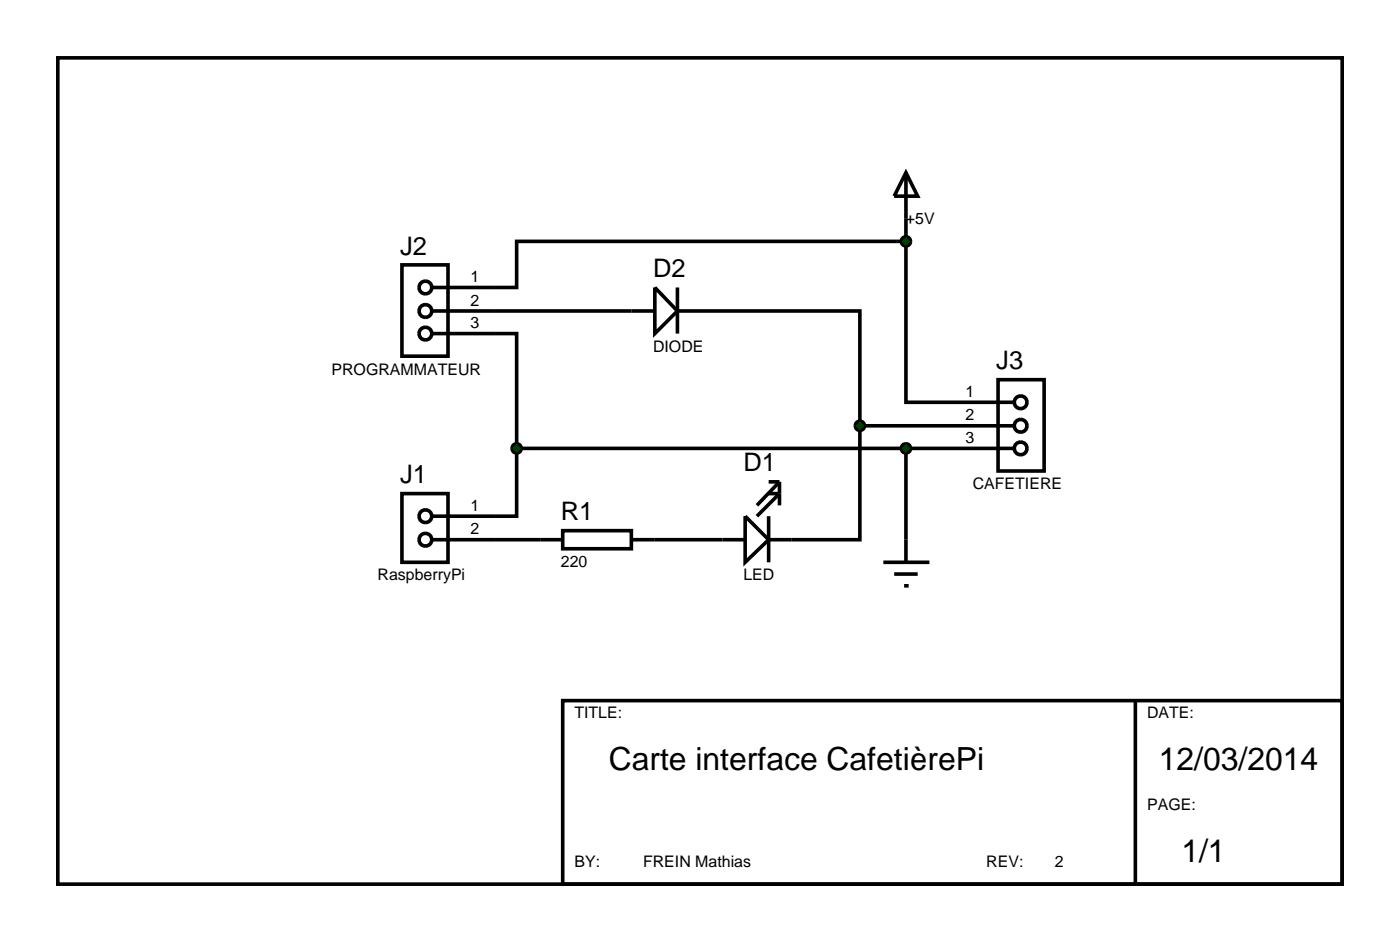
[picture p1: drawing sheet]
<svg xmlns="http://www.w3.org/2000/svg" width="155mm" height="104mm" viewBox="0 0 155 104" stroke-linecap="round" stroke-linejoin="round" font-family="sans-serif">
<g fill="none" stroke="#000" stroke-width=".4">
<path d="M44.5 29.3h5.1v10.1h-5.1zM47.8 36.9h9.4v12.7M47.8 34.4h24.7M72.5 31.8l2.5 2.6-2.5 2.5zM75 34.4h20.2v12.7M75 31.8v5.1M100.3 26.7h-43.1v5.1h-9.4M100.3 26.7v17.8h11.9M100.3 24.2v2.5M44.5 54.6h5.1v7.6h-5.1zM47.8 59.7h14.5M57.2 49.6v7.5h-9.4"/>
<path d="M57.2 49.6h55M62.3 58.7h7.6v2h-7.6zM69.9 59.7h12.6M82.5 57.1l2.6 2.6-2.6 2.5zM85.1 57.1v5.1M85.1 54.6h1.2l-2.5 2.5M85.1 53.3h1.2M86.3 53.3l-2.5 2.6M86.3 53.3v2.6M95.2 47.1v12.6h-10.1M95.2 47.1h17M100.3 49.6v10.1"/>
<path d="M110.5 42h5.1v10.1h-5.1z"/>
<circle cx="47.1" cy="36.9" r=".7"/>
<circle cx="47.1" cy="34.4" r=".7"/>
<circle cx="47.1" cy="31.8" r=".7"/>
<circle cx="47.1" cy="59.7" r=".7"/>
<circle cx="47.1" cy="57.1" r=".7"/>
<circle cx="113" cy="49.6" r=".7"/>
<circle cx="113" cy="44.5" r=".7"/>
<circle cx="113" cy="47.1" r=".7"/>
</g>
<g fill="#004000" stroke="#000" stroke-width=".4">
<path d="M94.9 46.7l.3-.1-.5 .5 .1-.3zM95.2 46.6l.3 .1 .1 .1 .1 .3zM95.2 47.6l.5-.5-.1 .3-.1 .1zM94.7 47.1l.5 .5-.3-.1-.1-.1z"/>
<path d="M56.8 49.3l.1-.1 .3-.1-.5 .5zM57.2 49.1l.3 .1 .1 .1 .1 .3zM57.7 49.6l-.1 .3-.1 .1-.3 .1zM56.7 49.6l.5 .5-.3-.1-.1-.1z"/>
</g>
<g fill="#004000">
<path d="M95.2 46.6l.5 .5-.5 .5-.5-.5z"/>
<path d="M56.7 49.6l.5-.5 .5 .5-.5 .5z"/>
</g>
<path d="M100.3 19.1l1.3 2.6h-2.6zM100.3 19.1v5.1M100.3 59.7v2.5M97.8 62.2h5.1M99 63.5h2.6M100.1 64.8h.5" fill="none" stroke="#000" stroke-width=".4"/>
<g fill="#004000" stroke="#000" stroke-width=".4">
<path d="M100 49.2l.3-.1-.5 .5 .1-.3zM100.3 49.1l.3 .1 .1 .1 .1 .3zM100.8 49.6l-.1 .3-.1 .1-.3 .1zM99.8 49.6l.5 .5-.3-.1-.1-.1z"/>
<path d="M100 26.3l.3-.1-.5 .5 .1-.3zM100.3 26.2l.3 .1 .1 .1 .1 .3zM100.8 26.7l-.1 .3-.1 .1-.3 .1zM99.8 26.7l.5 .5-.3-.1-.1-.1z"/>
</g>
<g fill="#004000">
<path d="M99.8 49.6l.5-.5 .5 .5-.5 .5z"/>
<path d="M100.3 26.2l.5 .5-.5 .5-.5-.5z"/>
</g>
<path d="M6.4 6.4h142.2v91.4h-142.2zM62.3 77.5h86.3v20.3h-86.3zM125.7 77.5v20.3" fill="none" stroke="#000" stroke-width=".4"/>
<g font-size="3.5">
<text x="67.4" y="85.2">Carte interface CafetièrePi</text>
<text x="128.3" y="85.2">12/03/2014</text>
<text x="130.8" y="95.4">1/1</text>
</g>
<g font-size="2.8">
<text x="44.3" y="28.2">J2</text>
<text x="72.3" y="30.7">D2</text>
<text x="110.3" y="40.9">J3</text>
<text x="44.3" y="53.5">J1</text>
<text x="82.3" y="52.2">D1</text>
<text x="62.1" y="57.6">R1</text>
</g>
<g font-size="1.8">
<text x="100.3" y="24.8">+5V</text>
<text x="52.1" y="31.2">1</text>
<text x="52.1" y="33.8">2</text>
<text x="36.7" y="41.5">PROGRAMMATEUR</text>
<text x="52.1" y="36.3">3</text>
<text x="72.3" y="38.9">DIODE</text>
<text x="106.9" y="43.9">1</text>
<text x="106.9" y="46.5">2</text>
<text x="106.9" y="49">3</text>
<text x="52.1" y="56.5">1</text>
<text x="52.1" y="59.1">2</text>
<text x="107.7" y="54.1">CAFETIERE</text>
<text x="41.8" y="64.2">RaspberryPi</text>
<text x="62.1" y="62.7">220</text>
<text x="82.3" y="64.2">LED</text>
<text x="63.6" y="79.4">TITLE:</text>
<text x="127" y="79.4">DATE:</text>
<text x="127" y="89.6">PAGE:</text>
<text x="63.6" y="95.9">BY:</text>
<text x="71.2" y="95.9">FREIN Mathias</text>
<text x="109.2" y="95.9">REV:</text>
<text x="116.8" y="95.9">2</text>
</g>
</svg>
